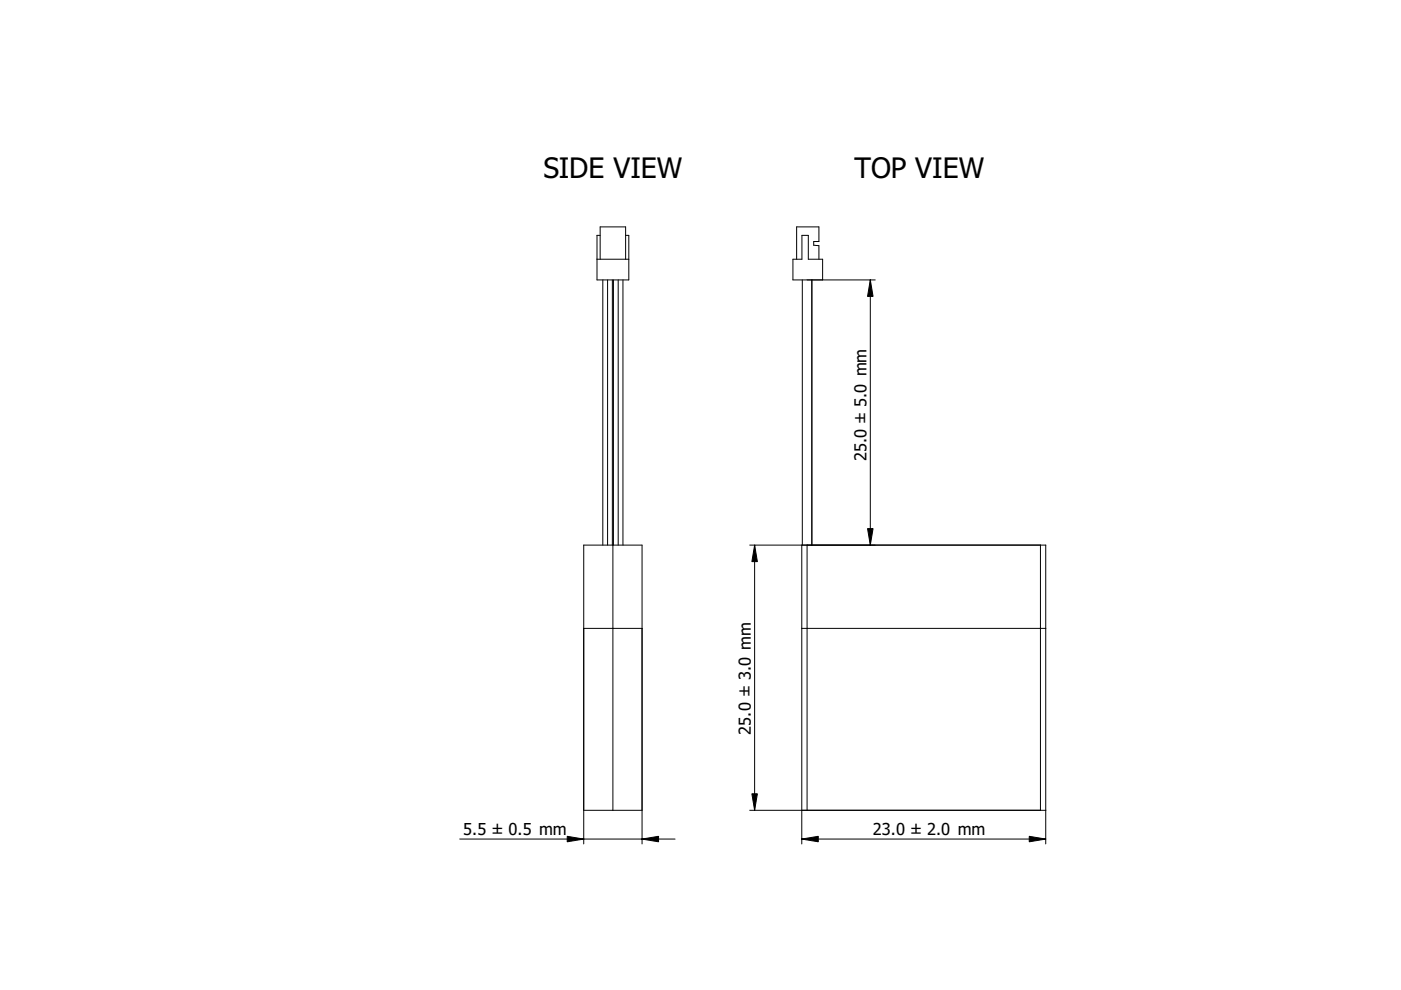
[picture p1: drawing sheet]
<svg xmlns="http://www.w3.org/2000/svg" width="297mm" height="210mm" viewBox="0 0 297 210" stroke-linecap="round" stroke-linejoin="round" font-family="sans-serif">
<path d="M129.9 110h.1" fill="none" stroke="#000" stroke-width=".21"/>
<g fill="#fff">
<path d="M123.8 133.2h6.1v38.6h-6.1z" fill-rule="evenodd"/>
<path d="M129.9 133.2h6.2v38.6h-6.2z" fill-rule="evenodd"/>
<path d="M123.8 115.6h6.1v17.6h-6.1z" fill-rule="evenodd"/>
<path d="M129.9 115.6h6.2v17.6h-6.2z" fill-rule="evenodd"/>
<path d="M127.8 59.3h1v56.3h-1z" fill-rule="evenodd"/>
<path d="M131.1 59.3h1v56.3h-1z" fill-rule="evenodd"/>
<path d="M130.1 59.3h1v56.3h-1z" fill-rule="evenodd"/>
<path d="M128.8 59.3h1v56.3h-1z" fill-rule="evenodd"/>
<path d="M127.2 48.1h5.4v6.9h-5.4z" fill-rule="evenodd"/>
<path d="M126.6 55h6.7v4.3h-6.7z" fill-rule="evenodd"/>
<path d="M129.8 59.3h.3v56.3h-.3z" fill-rule="evenodd"/>
</g>
<path d="M129.9 110h.1" fill="none" stroke="#000" stroke-width=".21"/>
<g fill="#fff">
<path d="M132.6 49.9h.7v5.1h-.7z" fill-rule="evenodd"/>
<path d="M126.6 49.9h.6v5.1h-.6z" fill-rule="evenodd"/>
</g>
<g fill="none" stroke="#000" stroke-width=".21">
<path d="M126.6 55h6.7M127.2 55v-6.9h5.4v6.9M127.2 49.9h-.6v9.4h6.7v-9.4h-.7M127.8 59.3v56.3M128.8 59.3v56.3M129.8 59.3v56.3M130.1 59.3v56.3M131.1 59.3v56.3M132.1 59.3v56.3M129.9 110h.1M129.9 115.6v56.2M123.8 133.2h12.3"/>
<path d="M97.5 177.9h45.6M123.8 178.9v-63.3h12.3v63.3M123.8 171.8h12.3"/>
</g>
<path d="M120.3 177.3l3.5 .6-3.5 .6zM136.1 177.9l3.5-.6v1.2z" fill="#000" stroke="#000" stroke-width=".21"/>
<path d="M168.9 48.1h4.7v3.1h-1.1v.8l1.1 .1v2.9h.8v4.3h-2.3v56.3h49.6v56.2h-51.7l.1-112.5h-2v-4.3h.8z" fill-rule="evenodd" fill="#fff"/>
<path d="M194.9 110h.1" fill="none" stroke="#000" stroke-width=".21"/>
<g fill="#fff">
<path d="M171.1 133.2h49.5v38.6h-49.5z" fill-rule="evenodd"/>
<path d="M171.1 115.6h49.5v17.6h-49.5z" fill-rule="evenodd"/>
<path d="M170.1 59.3h2v56.3h-2z" fill-rule="evenodd"/>
<path d="M170 133.2h1.1v38.6h-1.1z" fill-rule="evenodd"/>
<path d="M220.6 133.2h1.1v38.6h-1.1z" fill-rule="evenodd"/>
<path d="M170 49.9h1.4v5.1h3v4.3h-6.3v-4.3h1.9z" fill-rule="evenodd"/>
<path d="M168.9 48.1h4.7v3.1h-1.1v.8l1.1 .1v2.9h-2.2v-5.1h-1.4v5.1h-1.1z" fill-rule="evenodd"/>
<path d="M220.6 115.6h1.1v17.6h-1.1z" fill-rule="evenodd"/>
<path d="M170 115.6h1.1v17.6h-1.1z" fill-rule="evenodd"/>
</g>
<g fill="none" stroke="#000" stroke-width=".21">
<path d="M168.9 55v-6.9h4.7v3.1h-1.1v.8l1.1 .1v2.9M170.1 59.3v56.3M172.1 59.3v56.3M174.4 59.3v-4.3h-3v-5.1h-1.4v5.1h-1.9v4.3h17.5M184.5 59.3v56.3M159 115.6h62.7v63.3M160 115.6v56.2M170 115.6v63.3M171.1 115.6v56.2M194.9 110h.1M220.6 115.6v56.2M170 133.2h51.7"/>
<path d="M159 171.8h62.7M170 177.9h51.7"/>
</g>
<path d="M184.5 59.3l.6 3.5h-1.2zM160 115.6l.6 3.5h-1.2zM183.9 112.1h1.2l-.6 3.5zM159.4 168.3h1.2l-.6 3.5zM170 177.9l3.5-.6v1.2zM218.2 177.3l3.5 .6-3.5 .6z" fill="#000" stroke="#000" stroke-width=".21"/>
<g font-size="6">
<text x="115.2" y="37.7">SIDE VIEW</text>
<text x="181.2" y="37.7">TOP VIEW</text>
</g>
<g font-size="3.5">
<text x="183.7" y="97.8" transform="rotate(-90 183.7 97.8)">25.0 ± 5.0 mm</text>
<text x="159.2" y="155.7" transform="rotate(-90 159.2 155.7)">25.0 ± 3.0 mm</text>
<text x="98.2" y="177.1">5.5 ± 0.5 mm</text>
<text x="185.1" y="177.1">23.0 ± 2.0 mm</text>
</g>
</svg>
